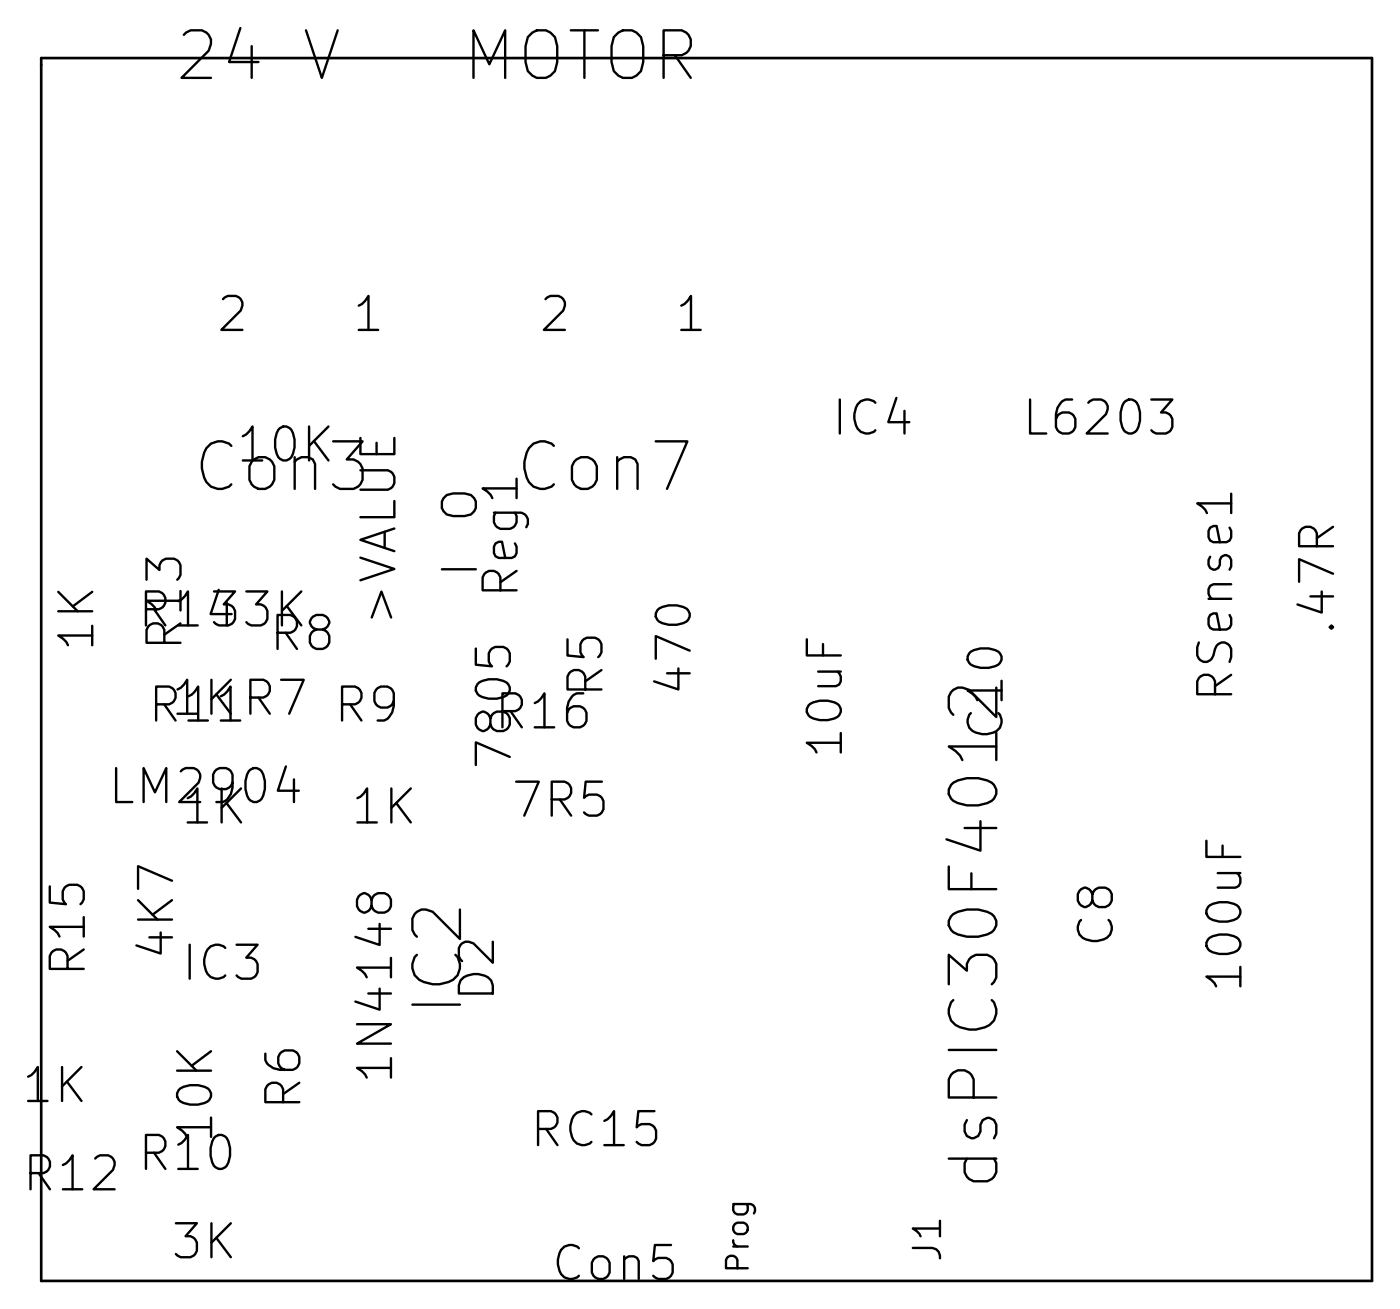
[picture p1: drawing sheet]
<svg xmlns="http://www.w3.org/2000/svg" width="52mm" height="49mm" viewBox="0 0 52 49" stroke-linecap="round" stroke-linejoin="round" font-family="sans-serif">
<path d="M1.5 2.2h49.8v45.7h-49.8z" fill="none" stroke="#000" stroke-width=".1"/>
<path d="M37.3 25.7v1.1l-1-1a.48 .48 0 0 0-.8 .2v.5l.2 .2M36.2 43.3l-.1 .5 .3 .4h.5l.3-.2 .1-.2-.1-.5" fill="none" stroke="#000" stroke-width=".09"/>
<g font-size="2.5">
<text x="7.1" y="3">24 V</text>
<text x="17.1" y="3">MOTOR</text>
<text x="7.5" y="18.4">Con3</text>
<text x="19.5" y="18.4">Con7</text>
<text x="17.3" y="37.8" transform="rotate(-90 17.3 37.8)">IC2</text>
<text x="37.4" y="43.3" transform="rotate(-90 37.4 43.3)">dsPIC30F4012</text>
</g>
<g font-size="1.8">
<text x="8.2" y="12.4">2</text>
<text x="9.1" y="17.3">10K</text>
<text x="13.3" y="12.4">1</text>
<text x="20.3" y="12.4">2</text>
<text x="25.4" y="12.4">1</text>
<text x="31.3" y="16.3">IC4</text>
<text x="38.7" y="16.3">L6203</text>
<text x="5.4" y="23.4">R1433K</text>
<text x="14.8" y="23.3" transform="rotate(-90 14.8 23.3)">&gt;VALUE</text>
<text x="17.9" y="21.5" transform="rotate(-90 17.9 21.5)">I</text>
<text x="17.9" y="19.6" transform="rotate(-90 17.9 19.6)">O</text>
<text x="19.4" y="22.2" transform="rotate(-90 19.4 22.2)">Reg1</text>
<text x="49.9" y="23.5" transform="rotate(-90 49.9 23.5)">.47R</text>
<text x="3.5" y="24.3" transform="rotate(-90 3.5 24.3)">1K</text>
<text x="5.8" y="27">R11R7 R9</text>
<text x="6.5" y="26.7">1K</text>
<text x="6.8" y="24.1" transform="rotate(-90 6.8 24.1)">R13</text>
<text x="10.2" y="24.3">R8</text>
<text x="18.7" y="27.3">R16</text>
<text x="19.1" y="28.3" transform="rotate(-90 19.1 28.3)">7805</text>
<text x="22.6" y="26" transform="rotate(-90 22.6 26)">R5</text>
<text x="25.9" y="25.7" transform="rotate(-90 25.9 25.7)">470</text>
<text x="31.5" y="28.1" transform="rotate(-90 31.5 28.1)">10uF</text>
<text x="37.5" y="27.5" transform="rotate(-90 37.5 27.5)">C10</text>
<text x="46.1" y="26" transform="rotate(-90 46.1 26)">RSense1</text>
<text x="4.5" y="30">LM2904</text>
<text x="6.5" y="35.7" transform="rotate(-90 6.5 35.7)">4K7</text>
<text x="6.9" y="30.8">1K</text>
<text x="13.2" y="30.8">1K</text>
<text x="19.4" y="30.6">7R5</text>
<text x="41.7" y="35.3" transform="rotate(-90 41.7 35.3)">C8</text>
<text x=".9" y="41.2">1K</text>
<text x="3.2" y="36.3" transform="rotate(-90 3.2 36.3)">R15</text>
<text x="7" y="36.7">IC3</text>
<text x="11.3" y="41.4" transform="rotate(-90 11.3 41.4)">R6</text>
<text x="14.7" y="39.9" transform="rotate(-90 14.7 39.9)">1N4148</text>
<text x="18.5" y="37.3" transform="rotate(-90 18.5 37.3)">D2</text>
<text x="46.5" y="36.7" transform="rotate(-90 46.5 36.7)">100uF</text>
<text x="1.1" y="44.5">R12</text>
<text x="5.4" y="43.8">R10</text>
<text x="6.5" y="47.1">3K</text>
<text x="8" y="42.5" transform="rotate(-90 8 42.5)">10K</text>
<text x="20" y="42.9">RC15</text>
<text x="20.8" y="47.9">Con5</text>
</g>
<text font-size="1.4" x="35.2" y="47.1" transform="rotate(-90 35.2 47.1)">J1</text>
<text font-size="1.1" x="28" y="47.5" transform="rotate(-90 28 47.5)">Prog</text>
</svg>
